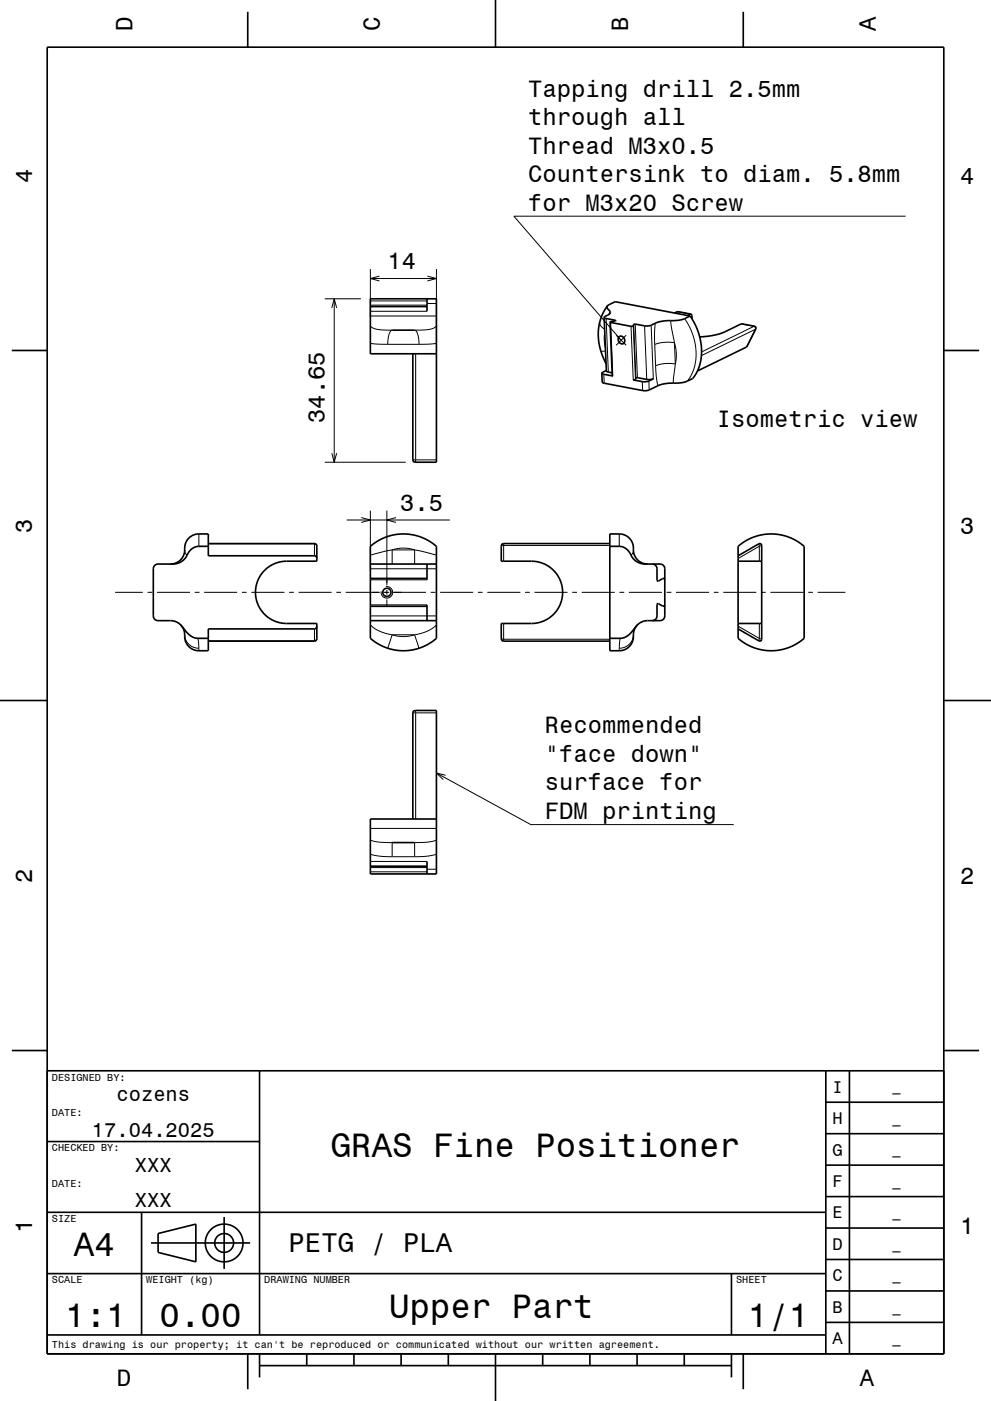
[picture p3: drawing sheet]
<svg xmlns="http://www.w3.org/2000/svg" width="210mm" height="297mm" viewBox="0 0 210 297" stroke-linecap="round" stroke-linejoin="round" font-family="sans-serif">
<g fill="none" stroke="#000" stroke-width=".21">
<path d="M78.6 57.1v10M78.6 59.1h14M80.5 58.5l-1.9 .6 1.9 .5M90.7 58.5l1.9 .6-1.9 .5M92.6 57.1v15.9M192.1 45.8h-83.1l22.8 26.3M68.9 63.3h7.7M70.4 65.3l.5-2 .5 2M70.9 63.3v34.7M78.6 72.8l3.7 .2M78.6 69.1l.6 .5 1 .3 3 .1a2.96 2.96 0 0 0-.9 2.8v.2M78.6 63.8h12"/>
<path d="M78.6 64.7h12M78.6 67h14M78.6 66h12M82.3 73h6.6M88.2 75l-.1 23M90.6 64.4h2M92.6 72.8l-3.7 .2M92.6 69.1l-.7 .5-.8 .2-3.1 .2a2.37 2.37 0 0 1 .9 2.3v.7M127.2 68.3l.2 .7 .9 .8M128.1 79.4l.1 1.9M128.3 70.4l-.1 1.6 .2 1.8M128.5 74.4h-1"/>
<path d="M128.6 67.5l.5 11.4M129.5 66.1l-.3 .6M129.6 68.4l.4 11.3M130.6 67.9v.1M130.7 71.1l2.2 2.1M132.9 71.1l-2.2 2.1M133.9 69.2l.5 11.3M134.4 69.1l.4 11.4M134.5 68.8l.4 11.3M134.8 68.7l.4 11.4M136.8 69.1l.4 11.3M138.1 69l.5 11.3"/>
<path d="M138.9 73.1l.2 4.5M139 68.5l-.1 4.6M139.1 77.6l.2 2.3 .3 1.9M142.3 68l.8 4.7M143.1 72.7a7.9 7.9 0 0 0-4.2 .4M143.1 72.7a8.4 8.4 0 0 1 .2 4.5M143.1 72.7l.2 4.5M143.3 77.2a7.9 7.9 0 0 0-4.2 .4M143.3 77.2l-.4 4M143.8 66.1l2.7 .5M143.8 66.1l-.6 .3M143.8 66.1h-.2"/>
<path d="M143.9 66.1h-.1M145.3 67.6l1 1.7 .7 1.6 .4 1.7 .3 1.9a9.2 9.2 0 0 1-1.9 6.3M157.3 68.7l2.7 .5M160 69.2l.2 .2 .1 .4M160 69.2l-11.1 5.4M160.1 69.2h-.1M160.3 69.8l-11.5 5.6M160.3 69.8l-1.9 3.8M160.4 69.7l-.1 .1M68.9 98h17.2M70.4 96.1l.5 1.9 .5-1.9M87.6 97.5h5"/>
<path d="M136.3 80.9v1.9M137.7 80.8v1.9M39.2 116.6l.1 .7 .4 .4M42.2 113.2v2.6M44.2 115.3h22.5l.3 .1 .2 .4M66.7 115.2v2.6M73.6 110.3h21.8M76.6 109.7l2 .6-2 .5M78.6 108.3v12.6M82.1 108.3v15.8M83.2 116.6l-4.6 1.1M83.2 116.6a7.6 7.6 0 0 1 4.8 0"/>
<path d="M83.2 116.6v3M83.2 116.6h4.8M84 109.7l-1.9 .6 1.9 .5M88 116.6l4.6 1.1M88 116.6v3M106.9 115.2v3.8M129.4 115.6h-22.5l-.5 .2M131.4 113.2v2.6M134.4 116.6l-.1 .7-.4 .4M161 115.3l.1 .5M161.1 115.8l-4.5 2.6M161.1 115.8v3.2"/>
<path d="M161.6 115.6l-.5 .2M24.4 125.6h5.9M31.3 125.6h1M33.3 125.6h7M39.2 134.6a2.92 2.92 0 0 0 3 2.8M41.3 125.6h1M42 135.3l.2 2.1M42.2 137.4v.6M43.3 125.6h7M51.3 125.6h1M53.3 125.6h7M61.3 125.6h1"/>
<path d="M63.3 125.6h7.1M66.7 133.3v2.6M67.2 135.4l-.1 .3-.4 .2h-22.5M71.4 125.6h1M73.4 125.6h7.2M78.6 132.5a8 8 0 0 0 4.6 2.1M78.6 122.9h12M78.6 128.2h12M78.6 130.6h14M78.6 120.6h14M81.4 125.6h1.2M81.9 124.4a1.23 1.23 0 0 1 1.4 1.1 1.23 1.23 0 0 1-1.3 1.3 1.23 1.23 0 0 1-1.1-1.4"/>
<path d="M82.1 125.1v1M82.1 127.1v1.6M83.2 134.6a7.6 7.6 0 0 0 4.8 0M83.2 134.6h4.8M83.2 134.6l-.9 2.8M83.4 125.6h7M88 134.6l.9 2.8M91.4 125.6h1M92.6 132.5a7.7 7.7 0 0 1-4.6 2.1M93.4 125.6h7M101.4 125.6h1M103.4 125.6h7"/>
<path d="M106.4 135.4l.4 .1h22.6M106.9 132.2v3.7M111.4 125.6h1M113.4 125.6h7M121.4 125.6h1M123.4 125.6h7M131.4 137.4v.6M131.4 125.6h1M131.6 135.3l-.2 2.1M133.4 125.6h7M134.4 134.6a2.92 2.92 0 0 1-3 2.8M141.4 125.6h1"/>
<path d="M143.4 125.6h7.1M151.5 125.6h1M153.5 125.6h7M156.6 132.8l4.5 2.6M161.1 132.2v3.2M161.1 135.4l.5 .1M161.1 135.4l-.1 .5M161.5 125.6h1M163.5 125.6h7M171.5 125.6h1M173.5 125.6h5.9M87.6 151.1h5"/>
<path d="M88.1 150.6l.1 23M78.6 178.1l1.8 .4 2.8 .1v3M78.6 175.6h14M92.6 178.1l-1.7 .4-2.9 .1v3M92.6 163.9l20 10.9h43.1M94.5 164.4l-1.9-.5 1.4 1.4M78.6 181.1l2 .4 2.6 .1M78.6 184.8h12M78.6 183.9h12M78.6 182.6h12M83.2 181.6h4.8M90.6 184.3h2"/>
<path d="M92.6 181.1a15.1 15.1 0 0 1-4.6 .5"/>
</g>
<g fill="none" stroke="#000" stroke-width=".35">
<path d="M10 10h190.2v277h-190.2zM52.6 2.5v7.5M105.1 0v10M157.7 2.5v7.5M2.5 74.3h7.5M78.6 65h12M83.2 70h4.8M87.6 75v22.5l.2 .4 .2 .1h4.6v-34.7h-14v11.7h14M90.6 63.3v2.7M128.2 67.3l.3 .2 2.2 .5-1.3 .3M128.2 67.3l.4 11.3 .3 .3 1 .1M128.6 78.5l-.9 .6"/>
<path d="M128.9 64.9a.93 .93 0 0 0 .5 1.1v.5l-1.2 .8M128.9 64.9l1.6-.9 15.9 3M128.9 64.9l-.9 1.3-.5 1.3-.4 1.5-.2 1.6 .1 1.5 .3 1.7 1.3 3.3M129.4 68.3l.5 11.4h.1l-2-.4-.3-.2M131.4 71.4a.83 .83 0 0 1 1.1 .4 .83 .83 0 0 1-.5 1.1 .97 .97 0 0 1-.6-1.5zM143.1 66.4l.8-.3 2.7 .5M146.4 67l1.3 2.2a10.7 10.7 0 0 1-.7 11.1l-1.7 .7-2.4 .2a7.8 7.8 0 0 0-3.3 .6l-2.1 1h-.9l-8.4-1.5-.4-.3-.1-1.9M146.4 67l-1.1 .6a11.9 11.9 0 0 1-4.4 .4l-1.3 .3-1.9 .8h-.7l-2.4-.4-.2 .4-.3 .1-4.7-.9M146.6 66.6l.2 .1v.9M146.6 66.6l-.7 .3M148.5 71.4l1.9-.1 2.2-.5 4.7-2.1 2.8 .5 .3 .3-2 4.1-10.4 5.1M200.2 74.3h7.6"/>
<path d="M134.4 80.5h.4l.2-.4 2.4 .4 1.2-.2-1.6 .6zM44.2 115.8h-2.2l-1 .4a5 5 0 0 0-1.7 2.2 3.3 3.3 0 0 1-2.6 1.2h-3.4l-.6 .4-.2 .5 .1 10.3 .2 .5 .4 .2 3 .1a3.1 3.1 0 0 1 3 3.6 3 3 0 0 0 3 2.8h2v-4.7h22.5l.4-.2 .1-.3M44.2 115.2h22.6l.4 .3v3.5h-6.4a6.6 6.6 0 0 0-6.6 6.6 6.6 6.6 0 0 0 6.6 6.6h6.4v3.4l-.4 .3h-22.6M67.2 118.4l-.2-.4-.3-.2h-22.5v-4.6h-2a3.2 3.2 0 0 0-3.1 3.8 3 3 0 0 1-2.9 2.6M78.6 115.8a10.7 10.7 0 0 1 14 0v19.5a10.7 10.7 0 0 1-14 0zM78.6 119.6h14M90.6 119.6v3.3M129.4 115.8l2.7 .2 .8 .4 .6 .7a3.6 3.6 0 0 0 3.4 2.5h3.5l.5 .5 .1 .5v10.3l-.3 .4-.4 .3h-2.9a3.2 3.2 0 0 0-3 3.8 3 3 0 0 1-3 2.6h-2v-24.8h2a3.2 3.2 0 0 1 3 3.9 3 3 0 0 0 3 2.5M129.4 115.2h-22.6l-.3 .3-.1 3.5h6.4a6.6 6.6 0 0 1 6.6 6.6 6.6 6.6 0 0 1-6.6 6.6h-6.4v3.5l.4 .2h22.6M138.4 119.6l.5 .1 .5 .6 .1 2.9 1.2-.6 .3 .3M156.6 115.8a10.7 10.7 0 0 1 14 0v19.5a10.7 10.7 0 0 1-14 0zM156.6 117.8l4.4-2.5 .5 .1 .1 20.2-.4 .3h-.2l-4.4-2.6"/>
<path d="M156.6 119h5M38.3 132.5l1.5 1.8 1 .7 1 .3h2.4M78.6 131.6h14M78.6 122.6h12M78.6 128.5h12M90.6 128.2v3.4M135.3 132.5l-1.6 1.8-1 .8-.9 .2h-2.4M141 128.2l-.2 .3h-.2l-1.1-.5-.2 2.9-.2 .4-.7 .3M156.6 132.2h5M0 148.5h10M200.2 148.5h10.1M83.2 178.6h4.8"/>
<path d="M87.6 173.6v-22.5l.1-.2 .4-.3h4.5v34.7h-14v-11.7h14M78.6 183.6h12M90.6 182.6v2.7M2.5 222.7h7.5M10 227h190.2M55.1 227v56M175.2 233.7h25M175.2 227v60M180.2 227v60M200.2 222.7h7.6M10 257h165.2M10 242h45.1"/>
<path d="M30 257v26M47.6 258v11M175.2 253.7h25M175.2 247h25M175.2 240.4h25M10 270h165.2M32 263.5h21.1M33.5 261.5l8.1-2v8l-8.1-2zM155.2 270v13M175.2 273.7h25M175.2 267h25M175.2 260.4h25"/>
<path d="M10 283h165.2M52.6 287v7.5M55.1 289.5h100.1M55.1 287v5M65.1 287v2.5M75.1 287v2.5M85.1 287v2.5M95.1 287v2.5M105.1 287v10M115.1 287v2.5M125.2 287v2.5M135.2 287v2.5"/>
<path d="M145.2 287v2.5M155.2 287v5M157.7 287v7.5M175.2 280.4h25"/>
<circle cx="82.1" cy="125.6" r=".87"/>
<circle cx="47.6" cy="263.5" r="2"/>
<circle cx="47.6" cy="263.5" r="4"/>
</g>
<g font-size="7.2">
<text x="70.2" y="245.3">GRAS Fine Positioner</text>
<text x="15.7" y="266.3">A4</text>
<text x="13.8" y="281.3">1:1</text>
<text x="33.9" y="281.3">0.00</text>
<text x="82.5" y="279.4">Upper Part</text>
<text x="158.7" y="281.3">1/1</text>
</g>
<text font-size="5.8" x="61.2" y="265.4">PETG / PLA</text>
<g font-size="5.1">
<text x="28.1" y="6.5" transform="rotate(-90 28.1 6.5)">D</text>
<text x="80.7" y="6.5" transform="rotate(-90 80.7 6.5)">C</text>
<text x="133.2" y="6.5" transform="rotate(-90 133.2 6.5)">B</text>
<text x="185.8" y="6.5" transform="rotate(-90 185.8 6.5)">A</text>
<text x="6.8" y="38.7" transform="rotate(-90 6.8 38.7)">4</text>
<text x="68.9" y="89.7" transform="rotate(-90 68.9 89.7)">34.65</text>
<text x="6.8" y="112.9" transform="rotate(-90 6.8 112.9)">3</text>
<text x="6.8" y="187.1" transform="rotate(-90 6.8 187.1)">2</text>
<text x="6.8" y="261.4" transform="rotate(-90 6.8 261.4)">1</text>
</g>
<g font-size="5">
<text x="112" y="20.5">Tapping drill 2.5mm</text>
<text x="112" y="26.5">through all</text>
<text x="112" y="32.6">Thread M3x0.5</text>
<text x="112" y="38.6">Countersink to diam. 5.8mm</text>
<text x="203.7" y="39">4</text>
<text x="112" y="44.6">for M3x20 Screw</text>
<text x="82.2" y="57.1">14</text>
<text x="152.1" y="90.5">Isometric view</text>
<text x="84.9" y="108.3">3.5</text>
<text x="203.7" y="113.2">3</text>
<text x="115.6" y="155.5">Recommended</text>
<text x="115.6" y="161.5">&quot;face down&quot;</text>
<text x="115.6" y="167.6">surface for</text>
<text x="115.6" y="173.6">FDM printing</text>
<text x="203.7" y="187.5">2</text>
<text x="203.7" y="261.7">1</text>
<text x="24.8" y="293.9">D</text>
<text x="182.5" y="293.9">A</text>
</g>
<g font-size="4.3">
<text x="24.7" y="233.5">cozens</text>
<text x="19.5" y="241">17.04.2025</text>
<text x="28.6" y="248.5">XXX</text>
<text x="28.6" y="256">XXX</text>
</g>
<g font-size="3.6">
<text x="176.6" y="231.7">I</text>
<text x="176.6" y="238.3">H</text>
<text x="176.6" y="245">G</text>
<text x="176.6" y="251.7">F</text>
<text x="176.6" y="258.3">E</text>
<text x="176.6" y="265">D</text>
<text x="176.6" y="271.7">C</text>
<text x="176.6" y="278.3">B</text>
<text x="176.6" y="285">A</text>
</g>
<g font-size="2.9">
<text x="189.4" y="231.4">_</text>
<text x="189.4" y="238.1">_</text>
<text x="189.4" y="244.7">_</text>
<text x="189.4" y="251.4">_</text>
<text x="189.4" y="258.1">_</text>
<text x="189.4" y="264.7">_</text>
<text x="189.4" y="271.4">_</text>
<text x="189.4" y="278.1">_</text>
<text x="189.4" y="284.8">_</text>
</g>
<g font-size="2.2">
<text x="11" y="229.1">DESIGNED BY:</text>
<text x="11" y="236.6">DATE:</text>
<text x="11" y="244.1">CHECKED BY:</text>
<text x="11" y="251.6">DATE:</text>
<text x="11" y="259.1">SIZE</text>
<text x="11" y="272.1">SCALE</text>
<text x="31" y="272.1">WEIGHT (kg)</text>
<text x="56.1" y="272.1">DRAWING NUMBER</text>
<text x="156.2" y="272.1">SHEET</text>
<text x="11" y="285.8">This drawing is our property; it can't be reproduced or communicated without our written agreement.</text>
</g>
</svg>
